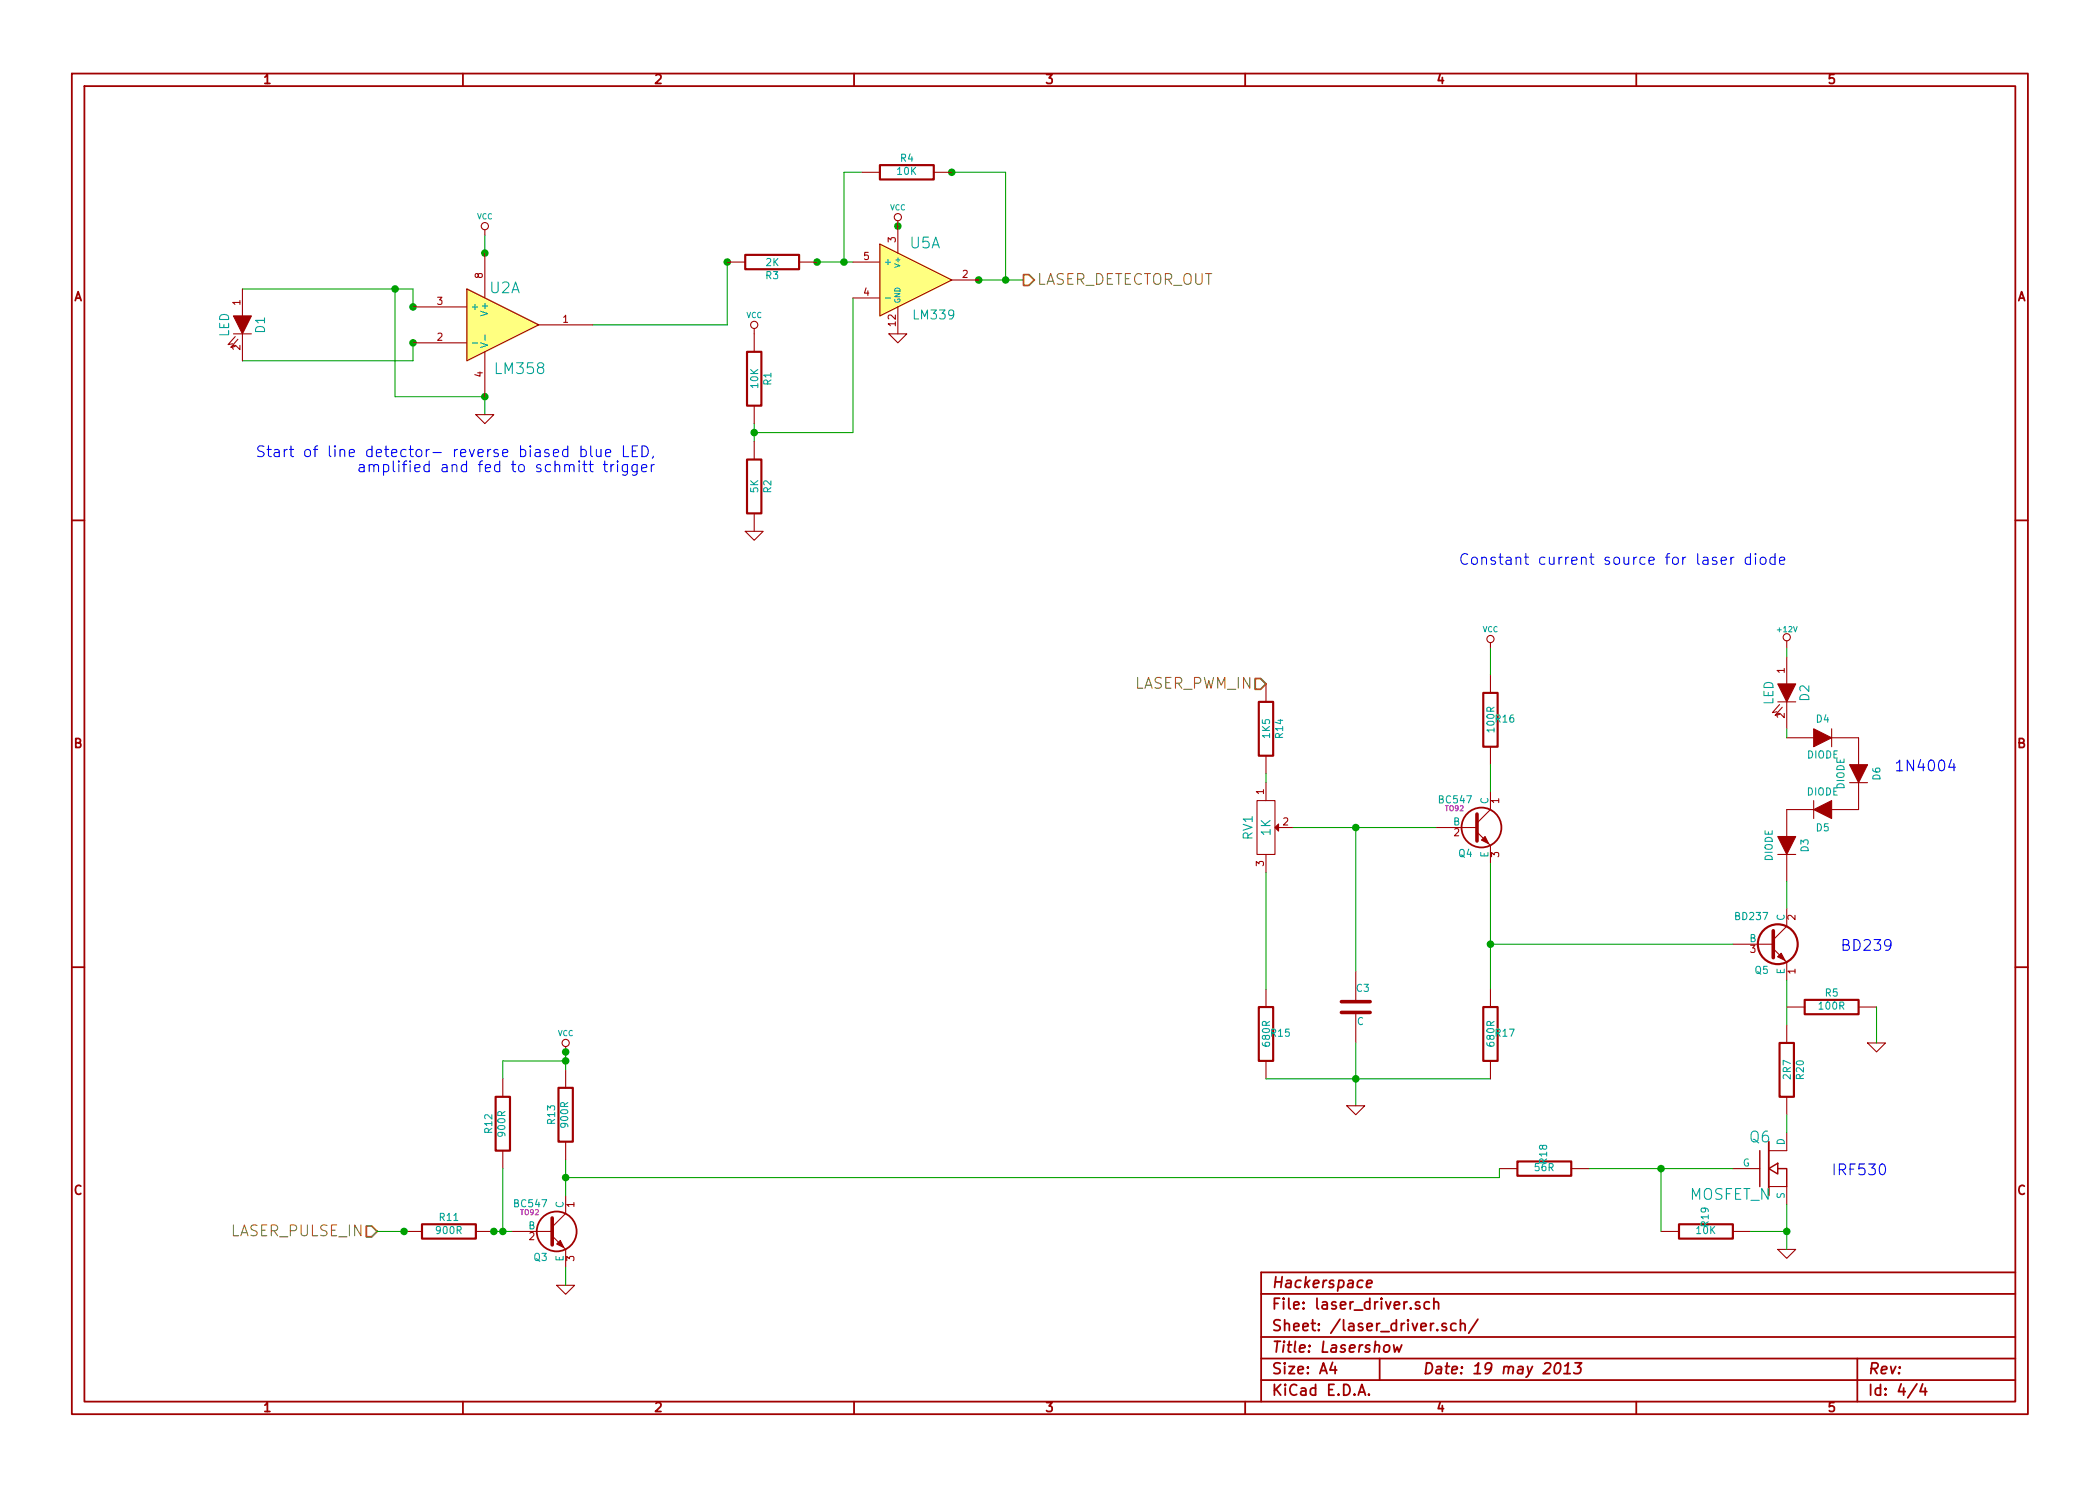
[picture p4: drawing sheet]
EESchema Schematic File Version 2  date svētdiena, 2013. gada 19. maijs, plkst. 23 un 38
LIBS:power
LIBS:device
LIBS:transistors
LIBS:conn
LIBS:linear
LIBS:regul
LIBS:74xx
LIBS:cmos4000
LIBS:adc-dac
LIBS:memory
LIBS:xilinx
LIBS:special
LIBS:microcontrollers
LIBS:dsp
LIBS:microchip
LIBS:analog_switches
LIBS:motorola
LIBS:texas
LIBS:intel
LIBS:audio
LIBS:interface
LIBS:digital-audio
LIBS:philips
LIBS:display
LIBS:cypress
LIBS:siliconi
LIBS:opto
LIBS:atmel
LIBS:contrib
LIBS:valves
LIBS:l298_breakout
LIBS:stellaris_launchpad
LIBS:laser_peripherals-cache
EELAYER 27 0
EELAYER END
$Descr A4 11693 8268
encoding utf-8
Sheet 4 4
Title "Lasershow"
Date "19 may 2013"
Rev ""
Comp "Hackerspace"
Comment1 ""
Comment2 ""
Comment3 ""
Comment4 ""
$EndDescr
$Comp
L R R14
U 1 1
P 7050 4050
F 0 "R14" V 7130 4050 40  0000 C CNN
F 1 "1K5" V 7057 4051 40  0000 C CNN
F 2 "~" V 6980 4050 30  0000 C CNN
F 3 "~" H 7050 4050 30  0000 C CNN
	1    7050 4050
	1    0    0    -1  
$EndComp
$Comp
L R R15
U 1 1
P 7050 5750
F 0 "R15" H 7130 5750 40  0000 C CNN
F 1 "680R" V 7057 5751 40  0000 C CNN
F 2 "~" V 6980 5750 30  0000 C CNN
F 3 "~" H 7050 5750 30  0000 C CNN
	1    7050 5750
	1    0    0    -1  
$EndComp
$Comp
L POT RV1
U 1 1
P 7050 4600
F 0 "RV1" H 7050 4500 50  0000 C CNN
F 1 "1K" H 7050 4600 50  0000 C CNN
F 2 "~" H 7050 4600 60  0000 C CNN
F 3 "~" H 7050 4600 60  0000 C CNN
	1    7050 4600
	0    1    1    0   
$EndComp
Wire Wire Line
	7050 4300 7050 4350
Wire Wire Line
	7050 4850 7050 5500
Wire Wire Line
	7050 6000 8300 6000
$Comp
L R R17
U 1 1
P 8300 5750
F 0 "R17" H 8380 5750 40  0000 C CNN
F 1 "680R" V 8307 5751 40  0000 C CNN
F 2 "~" V 8230 5750 30  0000 C CNN
F 3 "~" H 8300 5750 30  0000 C CNN
	1    8300 5750
	1    0    0    -1  
$EndComp
$Comp
L C C3
U 1 1
P 7550 5600
F 0 "C3" H 7550 5700 40  0000 L CNN
F 1 "C" H 7556 5515 40  0000 L CNN
F 2 "~" H 7588 5450 30  0000 C CNN
F 3 "~" H 7550 5600 60  0000 C CNN
	1    7550 5600
	1    0    0    -1  
$EndComp
Wire Wire Line
	7550 5800 7550 6150
Connection ~ 7550 6000
Wire Wire Line
	7200 4600 8000 4600
Wire Wire Line
	7550 5400 7550 4600
Connection ~ 7550 4600
Text HLabel 7050 3800 0    60   Input ~ 0
LASER_PWM_IN
$Comp
L BC547 Q4
U 1 1
P 8200 4600
F 0 "Q4" H 8200 4451 40  0000 R CNN
F 1 "BC547" H 8200 4750 40  0000 R CNN
F 2 "TO92" H 8100 4702 29  0000 C CNN
F 3 "~" H 8200 4600 60  0000 C CNN
	1    8200 4600
	1    0    0    -1  
$EndComp
Wire Wire Line
	8300 4800 8300 5500
$Comp
L R R16
U 1 1
P 8300 4000
F 0 "R16" H 8380 4000 40  0000 C CNN
F 1 "100R" V 8307 4001 40  0000 C CNN
F 2 "~" V 8230 4000 30  0000 C CNN
F 3 "~" H 8300 4000 30  0000 C CNN
	1    8300 4000
	1    0    0    -1  
$EndComp
$Comp
L VCC #PWR20
U 1 1
P 8300 3600
F 0 "#PWR20" H 8300 3700 30  0001 C CNN
F 1 "VCC" H 8300 3700 30  0000 C CNN
F 2 "" H 8300 3600 60  0000 C CNN
F 3 "" H 8300 3600 60  0000 C CNN
	1    8300 3600
	1    0    0    -1  
$EndComp
Wire Wire Line
	8300 3600 8300 3750
Wire Wire Line
	8300 4250 8300 4400
$Comp
L +12V #PWR21
U 1 1
P 9950 3600
F 0 "#PWR21" H 9950 3550 20  0001 C CNN
F 1 "+12V" H 9950 3700 30  0000 C CNN
F 2 "" H 9950 3600 60  0000 C CNN
F 3 "" H 9950 3600 60  0000 C CNN
	1    9950 3600
	1    0    0    -1  
$EndComp
$Comp
L BD237 Q5
U 1 1
P 9850 5250
F 0 "Q5" H 9850 5100 40  0000 R CNN
F 1 "BD237" H 9850 5400 40  0000 R CNN
F 2 "TO126" H 9730 5350 29  0001 C CNN
F 3 "~" H 9850 5250 60  0000 C CNN
	1    9850 5250
	1    0    0    -1  
$EndComp
$Comp
L DIODE D6
U 1 1
P 10350 4300
F 0 "D6" H 10350 4400 40  0000 C CNN
F 1 "DIODE" H 10350 4200 40  0000 C CNN
F 2 "~" H 10350 4300 60  0000 C CNN
F 3 "~" H 10350 4300 60  0000 C CNN
	1    10350 4300
	0    1    1    0   
$EndComp
$Comp
L DIODE D4
U 1 1
P 10150 4100
F 0 "D4" H 10150 4200 40  0000 C CNN
F 1 "DIODE" H 10150 4000 40  0000 C CNN
F 2 "~" H 10150 4100 60  0000 C CNN
F 3 "~" H 10150 4100 60  0000 C CNN
	1    10150 4100
	1    0    0    -1  
$EndComp
$Comp
L DIODE D5
U 1 1
P 10150 4500
F 0 "D5" H 10150 4600 40  0000 C CNN
F 1 "DIODE" H 10150 4400 40  0000 C CNN
F 2 "~" H 10150 4500 60  0000 C CNN
F 3 "~" H 10150 4500 60  0000 C CNN
	1    10150 4500
	-1   0    0    1   
$EndComp
$Comp
L DIODE D3
U 1 1
P 9950 4700
F 0 "D3" H 9950 4800 40  0000 C CNN
F 1 "DIODE" H 9950 4600 40  0000 C CNN
F 2 "~" H 9950 4700 60  0000 C CNN
F 3 "~" H 9950 4700 60  0000 C CNN
	1    9950 4700
	0    1    1    0   
$EndComp
Wire Wire Line
	9950 4900 9950 5050
$Comp
L LED D2
U 1 1
P 9950 3850
F 0 "D2" H 9950 3950 50  0000 C CNN
F 1 "LED" H 9950 3750 50  0000 C CNN
F 2 "~" H 9950 3850 60  0000 C CNN
F 3 "~" H 9950 3850 60  0000 C CNN
	1    9950 3850
	0    1    1    0   
$EndComp
Wire Wire Line
	9950 3600 9950 3650
Wire Wire Line
	9950 4050 9950 4100
$Comp
L R R20
U 1 1
P 9950 5950
F 0 "R20" V 10030 5950 40  0000 C CNN
F 1 "2R7" V 9957 5951 40  0000 C CNN
F 2 "~" V 9880 5950 30  0000 C CNN
F 3 "~" H 9950 5950 30  0000 C CNN
	1    9950 5950
	1    0    0    -1  
$EndComp
Wire Wire Line
	9950 5450 9950 5700
Wire Wire Line
	9650 5250 8300 5250
Connection ~ 8300 5250
$Comp
L MOSFET_N Q6
U 1 1
P 9850 6500
F 0 "Q6" H 9860 6670 60  0000 R CNN
F 1 "MOSFET_N" H 9860 6350 60  0000 R CNN
F 2 "~" H 9850 6500 60  0000 C CNN
F 3 "~" H 9850 6500 60  0000 C CNN
	1    9850 6500
	1    0    0    -1  
$EndComp
$Comp
L GND #PWR22
U 1 1
P 9950 6950
F 0 "#PWR22" H 9950 6950 30  0001 C CNN
F 1 "GND" H 9950 6880 30  0001 C CNN
F 2 "" H 9950 6950 60  0000 C CNN
F 3 "" H 9950 6950 60  0000 C CNN
	1    9950 6950
	1    0    0    -1  
$EndComp
$Comp
L GND #PWR19
U 1 1
P 7550 6150
F 0 "#PWR19" H 7550 6150 30  0001 C CNN
F 1 "GND" H 7550 6080 30  0001 C CNN
F 2 "" H 7550 6150 60  0000 C CNN
F 3 "" H 7550 6150 60  0000 C CNN
	1    7550 6150
	1    0    0    -1  
$EndComp
$Comp
L R R19
U 1 1
P 9500 6850
F 0 "R19" H 9580 6850 40  0000 C CNN
F 1 "10K" V 9507 6851 40  0000 C CNN
F 2 "~" V 9430 6850 30  0000 C CNN
F 3 "~" H 9500 6850 30  0000 C CNN
	1    9500 6850
	0    -1   -1   0   
$EndComp
$Comp
L R R18
U 1 1
P 8600 6500
F 0 "R18" H 8680 6500 40  0000 C CNN
F 1 "56R" V 8607 6501 40  0000 C CNN
F 2 "~" V 8530 6500 30  0000 C CNN
F 3 "~" H 8600 6500 30  0000 C CNN
	1    8600 6500
	0    -1   -1   0   
$EndComp
Text HLabel 2100 6850 0    60   Input ~ 0
LASER_PULSE_IN
Wire Wire Line
	8850 6500 9650 6500
Wire Wire Line
	9250 6850 9250 6500
Connection ~ 9250 6500
Wire Wire Line
	9750 6850 9950 6850
Wire Wire Line
	9950 6700 9950 6950
Connection ~ 9950 6850
Wire Wire Line
	9950 6200 9950 6300
Text Notes 10250 5300 0    60   ~ 0
BD239\n
Text Notes 10200 6550 0    60   ~ 0
IRF530\n
Text Notes 10550 4300 0    60   ~ 0
1N4004
$Comp
L BC547 Q3
U 1 1
P 3050 6850
F 0 "Q3" H 3050 6701 40  0000 R CNN
F 1 "BC547" H 3050 7000 40  0000 R CNN
F 2 "TO92" H 2950 6952 29  0000 C CNN
F 3 "~" H 3050 6850 60  0000 C CNN
	1    3050 6850
	1    0    0    -1  
$EndComp
$Comp
L R R11
U 1 1
P 2500 6850
F 0 "R11" V 2580 6850 40  0000 C CNN
F 1 "900R" V 2507 6851 40  0000 C CNN
F 2 "~" V 2430 6850 30  0000 C CNN
F 3 "~" H 2500 6850 30  0000 C CNN
	1    2500 6850
	0    -1   -1   0   
$EndComp
$Comp
L GND #PWR14
U 1 1
P 3150 7150
F 0 "#PWR14" H 3150 7150 30  0001 C CNN
F 1 "GND" H 3150 7080 30  0001 C CNN
F 2 "" H 3150 7150 60  0000 C CNN
F 3 "" H 3150 7150 60  0000 C CNN
	1    3150 7150
	1    0    0    -1  
$EndComp
Wire Wire Line
	3150 7050 3150 7150
Wire Wire Line
	2750 6850 2850 6850
Wire Wire Line
	2250 6850 2100 6850
$Comp
L VCC #PWR13
U 1 1
P 3150 5850
F 0 "#PWR13" H 3150 5950 30  0001 C CNN
F 1 "VCC" H 3150 5950 30  0000 C CNN
F 2 "" H 3150 5850 60  0000 C CNN
F 3 "" H 3150 5850 60  0000 C CNN
	1    3150 5850
	1    0    0    -1  
$EndComp
Wire Wire Line
	3150 6450 3150 6650
$Comp
L R R13
U 1 1
P 3150 6200
F 0 "R13" V 3230 6200 40  0000 C CNN
F 1 "900R" V 3157 6201 40  0000 C CNN
F 2 "~" V 3080 6200 30  0000 C CNN
F 3 "~" H 3150 6200 30  0000 C CNN
	1    3150 6200
	-1   0    0    1   
$EndComp
Wire Wire Line
	3150 5850 3150 5950
Wire Wire Line
	3150 5900 2800 5900
Wire Wire Line
	2800 5900 2800 6000
Connection ~ 3150 5900
$Comp
L R R12
U 1 1
P 2800 6250
F 0 "R12" V 2880 6250 40  0000 C CNN
F 1 "900R" V 2807 6251 40  0000 C CNN
F 2 "~" V 2730 6250 30  0000 C CNN
F 3 "~" H 2800 6250 30  0000 C CNN
	1    2800 6250
	-1   0    0    1   
$EndComp
Wire Wire Line
	2800 6500 2800 6850
Connection ~ 2800 6850
Wire Wire Line
	3150 6550 8350 6550
Connection ~ 3150 6550
Connection ~ 2250 6850
Connection ~ 3150 5850
Connection ~ 2750 6850
Wire Wire Line
	8350 6550 8350 6500
Connection ~ 5450 1550
Connection ~ 4550 1450
Connection ~ 4050 1450
Connection ~ 2700 2200
Connection ~ 2700 1400
Connection ~ 2300 1700
Connection ~ 2300 1900
Connection ~ 5000 1250
Connection ~ 5300 950 
Connection ~ 4700 1450
Wire Wire Line
	4700 950  4700 1450
Wire Wire Line
	4800 950  4700 950 
Wire Wire Line
	5600 950  5300 950 
Wire Wire Line
	5600 1550 5600 950 
Wire Wire Line
	5450 1550 5700 1550
Wire Wire Line
	4750 2400 4750 1650
Connection ~ 4200 2400
Wire Wire Line
	4200 2400 4750 2400
Wire Wire Line
	4200 2350 4200 2450
Wire Wire Line
	4550 1450 4750 1450
Wire Wire Line
	4050 1800 4050 1450
Wire Wire Line
	3300 1800 4050 1800
Wire Wire Line
	2700 1300 2700 1400
Wire Wire Line
	2700 2200 2700 2300
Connection ~ 2200 1600
Wire Wire Line
	2200 2200 2700 2200
Wire Wire Line
	2200 1600 2200 2200
Wire Wire Line
	2300 2000 2300 1900
Wire Wire Line
	1350 2000 2300 2000
Wire Wire Line
	1350 1600 2300 1600
Wire Wire Line
	2300 1600 2300 1700
$Comp
L R R4
U 1 1
P 5050 950
F 0 "R4" V 5130 950 40  0000 C CNN
F 1 "10K" V 5057 951 40  0000 C CNN
F 2 "~" V 4980 950 30  0000 C CNN
F 3 "~" H 5050 950 30  0000 C CNN
	1    5050 950 
	0    -1   -1   0   
$EndComp
$Comp
L GND #PWR18
U 1 1
P 5000 1850
F 0 "#PWR18" H 5000 1850 30  0001 C CNN
F 1 "GND" H 5000 1780 30  0001 C CNN
F 2 "" H 5000 1850 60  0000 C CNN
F 3 "" H 5000 1850 60  0000 C CNN
	1    5000 1850
	1    0    0    -1  
$EndComp
$Comp
L VCC #PWR17
U 1 1
P 5000 1250
F 0 "#PWR17" H 5000 1350 30  0001 C CNN
F 1 "VCC" H 5000 1350 30  0000 C CNN
F 2 "" H 5000 1250 60  0000 C CNN
F 3 "" H 5000 1250 60  0000 C CNN
	1    5000 1250
	1    0    0    -1  
$EndComp
$Comp
L VCC #PWR15
U 1 1
P 4200 1850
F 0 "#PWR15" H 4200 1950 30  0001 C CNN
F 1 "VCC" H 4200 1950 30  0000 C CNN
F 2 "" H 4200 1850 60  0000 C CNN
F 3 "" H 4200 1850 60  0000 C CNN
	1    4200 1850
	1    0    0    -1  
$EndComp
$Comp
L GND #PWR16
U 1 1
P 4200 2950
F 0 "#PWR16" H 4200 2950 30  0001 C CNN
F 1 "GND" H 4200 2880 30  0001 C CNN
F 2 "" H 4200 2950 60  0000 C CNN
F 3 "" H 4200 2950 60  0000 C CNN
	1    4200 2950
	1    0    0    -1  
$EndComp
$Comp
L R R2
U 1 1
P 4200 2700
F 0 "R2" V 4280 2700 40  0000 C CNN
F 1 "5K" V 4207 2701 40  0000 C CNN
F 2 "~" V 4130 2700 30  0000 C CNN
F 3 "~" H 4200 2700 30  0000 C CNN
	1    4200 2700
	1    0    0    -1  
$EndComp
$Comp
L R R1
U 1 1
P 4200 2100
F 0 "R1" V 4280 2100 40  0000 C CNN
F 1 "10K" V 4207 2101 40  0000 C CNN
F 2 "~" V 4130 2100 30  0000 C CNN
F 3 "~" H 4200 2100 30  0000 C CNN
	1    4200 2100
	1    0    0    -1  
$EndComp
$Comp
L R R3
U 1 1
P 4300 1450
F 0 "R3" V 4380 1450 40  0000 C CNN
F 1 "2K" V 4307 1451 40  0000 C CNN
F 2 "~" V 4230 1450 30  0000 C CNN
F 3 "~" H 4300 1450 30  0000 C CNN
	1    4300 1450
	0    1    1    0   
$EndComp
$Comp
L LM339 U5
U 1 1
P 5100 1550
F 0 "U5" H 5150 1750 60  0000 C CNN
F 1 "LM339" H 5200 1350 50  0000 C CNN
F 2 "" H 5100 1550 60  0000 C CNN
F 3 "" H 5100 1550 60  0000 C CNN
	1    5100 1550
	1    0    0    -1  
$EndComp
$Comp
L VCC #PWR11
U 1 1
P 2700 1300
F 0 "#PWR11" H 2700 1400 30  0001 C CNN
F 1 "VCC" H 2700 1400 30  0000 C CNN
F 2 "" H 2700 1300 60  0000 C CNN
F 3 "" H 2700 1300 60  0000 C CNN
	1    2700 1300
	1    0    0    -1  
$EndComp
$Comp
L GND #PWR12
U 1 1
P 2700 2300
F 0 "#PWR12" H 2700 2300 30  0001 C CNN
F 1 "GND" H 2700 2230 30  0001 C CNN
F 2 "" H 2700 2300 60  0000 C CNN
F 3 "" H 2700 2300 60  0000 C CNN
	1    2700 2300
	1    0    0    -1  
$EndComp
$Comp
L LED D1
U 1 1
P 1350 1800
F 0 "D1" H 1350 1900 50  0000 C CNN
F 1 "LED" H 1350 1700 50  0000 C CNN
F 2 "~" H 1350 1800 60  0000 C CNN
F 3 "~" H 1350 1800 60  0000 C CNN
	1    1350 1800
	0    1    1    0   
$EndComp
$Comp
L LM358 U2
U 1 1
P 2800 1800
F 0 "U2" H 2750 2000 60  0000 L CNN
F 1 "LM358" H 2750 1550 60  0000 L CNN
F 2 "" H 2800 1800 60  0000 C CNN
F 3 "" H 2800 1800 60  0000 C CNN
	1    2800 1800
	1    0    0    -1  
$EndComp
Text HLabel 5700 1550 2    60   Output ~ 0
LASER_DETECTOR_OUT
Connection ~ 5600 1550
Text Notes 9950 3150 2    60   ~ 0
Constant current source for laser diode\n
Text Notes 3650 2550 2    60   ~ 0
Start of line detector- reverse biased blue LED,\n amplified and fed to schmitt trigger\n
$Comp
L R R5
U 1 1
P 10200 5600
F 0 "R5" V 10280 5600 40  0000 C CNN
F 1 "100R" V 10207 5601 40  0000 C CNN
F 2 "~" V 10130 5600 30  0000 C CNN
F 3 "~" H 10200 5600 30  0000 C CNN
	1    10200 5600
	0    -1   -1   0   
$EndComp
$Comp
L GND #PWR23
U 1 1
P 10450 5800
F 0 "#PWR23" H 10450 5800 30  0001 C CNN
F 1 "GND" H 10450 5730 30  0001 C CNN
F 2 "" H 10450 5800 60  0000 C CNN
F 3 "" H 10450 5800 60  0000 C CNN
	1    10450 5800
	1    0    0    -1  
$EndComp
Wire Wire Line
	10450 5600 10450 5800
$EndSCHEMATC
